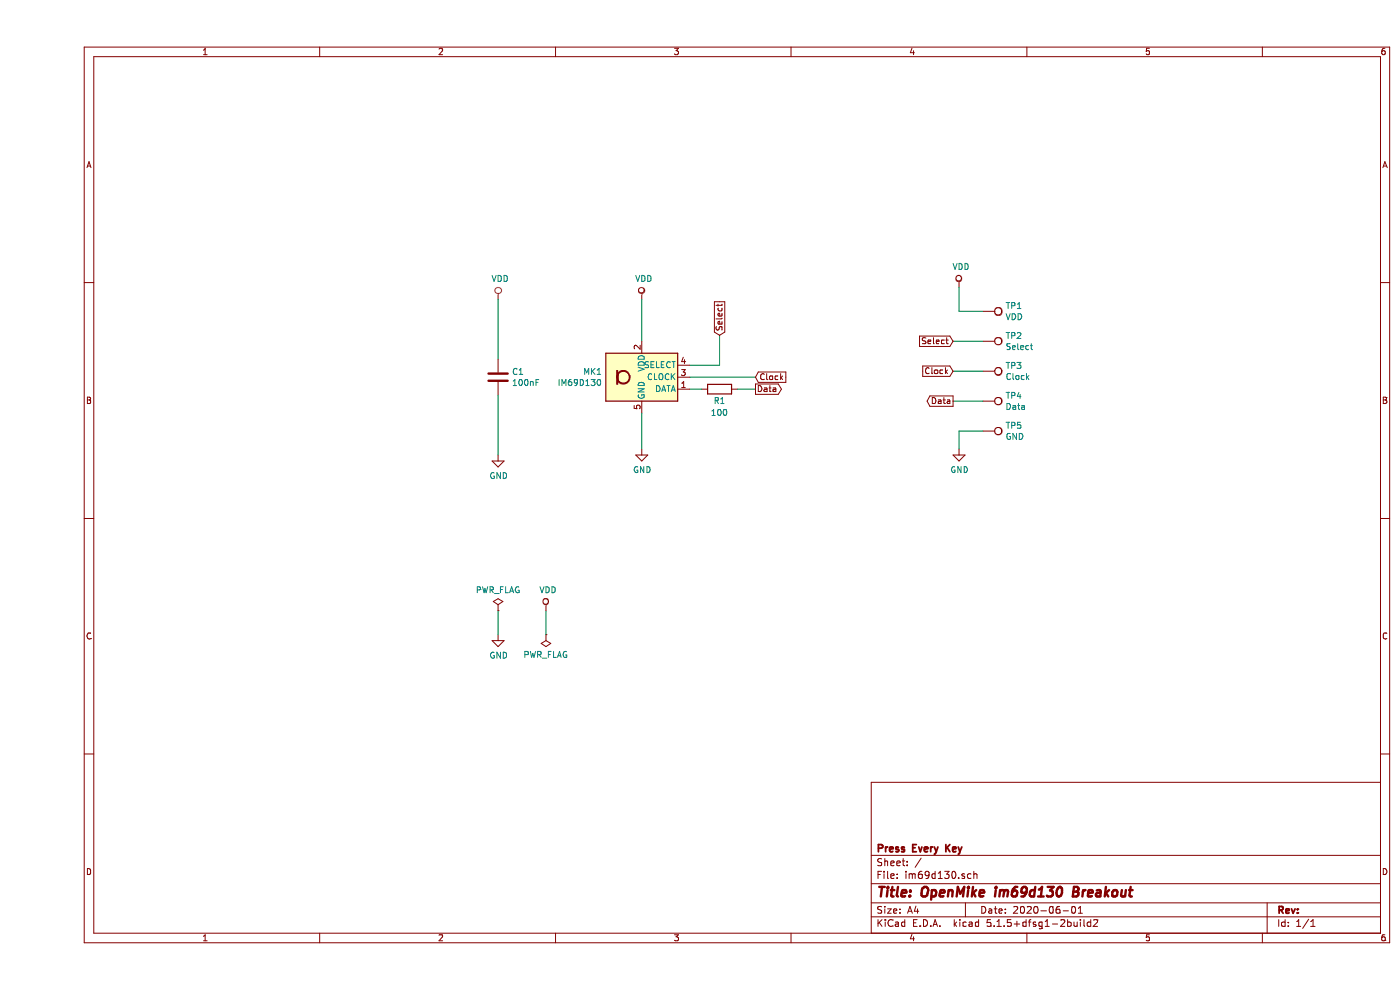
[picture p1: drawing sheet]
EESchema Schematic File Version 4
EELAYER 30 0
EELAYER END
$Descr A4 11693 8268
encoding utf-8
Sheet 1 1
Title "OpenMike im69d130 Breakout"
Date "2020-06-01"
Rev ""
Comp "Press Every Key "
Comment1 ""
Comment2 ""
Comment3 ""
Comment4 ""
$EndDescr
$Comp
L Sensor_Audio:IM69D130 MK1
U 1 1
P 5050 3150
F 0 "MK1" H 4721 3196 50  0000 R CNN
F 1 "IM69D130" H 4721 3105 50  0000 R CNN
F 2 "Sensor_Audio:Infineon_PG-LLGA-5-1" H 5750 2850 50  0001 C CIN
F 3 "https://www.infineon.com/dgdl/Infineon-IM69D130-DS-v01_00-EN.pdf?fileId=5546d462602a9dc801607a0e46511a2e" H 5050 3150 50  0001 C CNN
	1    5050 3150
	1    0    0    -1  
$EndComp
$Comp
L power:GND #PWR0101
U 1 1
P 5050 3750
F 0 "#PWR0101" H 5050 3500 50  0001 C CNN
F 1 "GND" H 5055 3577 50  0000 C CNN
F 2 "" H 5050 3750 50  0001 C CNN
F 3 "" H 5050 3750 50  0001 C CNN
	1    5050 3750
	1    0    0    -1  
$EndComp
$Comp
L power:VDD #PWR0102
U 1 1
P 5050 2500
F 0 "#PWR0102" H 5050 2350 50  0001 C CNN
F 1 "VDD" H 5067 2673 50  0000 C CNN
F 2 "" H 5050 2500 50  0001 C CNN
F 3 "" H 5050 2500 50  0001 C CNN
	1    5050 2500
	1    0    0    -1  
$EndComp
Wire Wire Line
	5050 2850 5050 2500
Wire Wire Line
	5050 3450 5050 3750
Text GLabel 6000 3250 2    50   Output ~ 0
Data
Text GLabel 6000 3150 2    50   Input ~ 0
Clock
Wire Wire Line
	6000 3150 5450 3150
Text GLabel 5700 2800 1    50   Input ~ 0
Select
Wire Wire Line
	5700 2800 5700 3050
Wire Wire Line
	5700 3050 5450 3050
$Comp
L Device:R R1
U 1 1
P 5700 3250
F 0 "R1" V 5600 3250 50  0000 C CNN
F 1 "100" V 5500 3250 50  0000 C CNN
F 2 "Resistor_SMD:R_0603_1608Metric_Pad1.05x0.95mm_HandSolder" V 5630 3250 50  0001 C CNN
F 3 "~" H 5700 3250 50  0001 C CNN
	1    5700 3250
	0    -1   -1   0   
$EndComp
Wire Wire Line
	5550 3250 5450 3250
Wire Wire Line
	5850 3250 6000 3250
$Comp
L Device:C C1
U 1 1
P 3850 3150
F 0 "C1" H 3965 3196 50  0000 L CNN
F 1 "100nF" H 3965 3105 50  0000 L CNN
F 2 "Capacitor_SMD:C_0603_1608Metric_Pad1.05x0.95mm_HandSolder" H 3888 3000 50  0001 C CNN
F 3 "~" H 3850 3150 50  0001 C CNN
	1    3850 3150
	1    0    0    -1  
$EndComp
$Comp
L power:GND #PWR0103
U 1 1
P 3850 3800
F 0 "#PWR0103" H 3850 3550 50  0001 C CNN
F 1 "GND" H 3855 3627 50  0000 C CNN
F 2 "" H 3850 3800 50  0001 C CNN
F 3 "" H 3850 3800 50  0001 C CNN
	1    3850 3800
	1    0    0    -1  
$EndComp
Wire Wire Line
	3850 3800 3850 3300
$Comp
L power:VDD #PWR0104
U 1 1
P 3850 2500
F 0 "#PWR0104" H 3850 2350 50  0001 C CNN
F 1 "VDD" H 3867 2673 50  0000 C CNN
F 2 "" H 3850 2500 50  0001 C CNN
F 3 "" H 3850 2500 50  0001 C CNN
	1    3850 2500
	1    0    0    -1  
$EndComp
Wire Wire Line
	3850 2500 3850 3000
$Comp
L Connector:TestPoint TP1
U 1 1
P 7900 2600
F 0 "TP1" V 7854 2788 50  0000 L CNN
F 1 "VDD" V 7945 2788 50  0000 L CNN
F 2 "TestPoint:TestPoint_Pad_D2.0mm" H 8100 2600 50  0001 C CNN
F 3 "~" H 8100 2600 50  0001 C CNN
	1    7900 2600
	0    1    1    0   
$EndComp
$Comp
L Connector:TestPoint TP2
U 1 1
P 7900 2850
F 0 "TP2" V 7854 3038 50  0000 L CNN
F 1 "Select" V 7945 3038 50  0000 L CNN
F 2 "TestPoint:TestPoint_Pad_D2.0mm" H 8100 2850 50  0001 C CNN
F 3 "~" H 8100 2850 50  0001 C CNN
	1    7900 2850
	0    1    1    0   
$EndComp
$Comp
L Connector:TestPoint TP3
U 1 1
P 7900 3100
F 0 "TP3" V 7854 3288 50  0000 L CNN
F 1 "Clock" V 7945 3288 50  0000 L CNN
F 2 "TestPoint:TestPoint_Pad_D2.0mm" H 8100 3100 50  0001 C CNN
F 3 "~" H 8100 3100 50  0001 C CNN
	1    7900 3100
	0    1    1    0   
$EndComp
$Comp
L Connector:TestPoint TP4
U 1 1
P 7900 3350
F 0 "TP4" V 7854 3538 50  0000 L CNN
F 1 "Data" V 7945 3538 50  0000 L CNN
F 2 "TestPoint:TestPoint_Pad_D2.0mm" H 8100 3350 50  0001 C CNN
F 3 "~" H 8100 3350 50  0001 C CNN
	1    7900 3350
	0    1    1    0   
$EndComp
$Comp
L Connector:TestPoint TP5
U 1 1
P 7900 3600
F 0 "TP5" V 7854 3788 50  0000 L CNN
F 1 "GND" V 7945 3788 50  0000 L CNN
F 2 "TestPoint:TestPoint_Pad_D2.0mm" H 8100 3600 50  0001 C CNN
F 3 "~" H 8100 3600 50  0001 C CNN
	1    7900 3600
	0    1    1    0   
$EndComp
$Comp
L power:GND #PWR0105
U 1 1
P 7700 3750
F 0 "#PWR0105" H 7700 3500 50  0001 C CNN
F 1 "GND" H 7705 3577 50  0000 C CNN
F 2 "" H 7700 3750 50  0001 C CNN
F 3 "" H 7700 3750 50  0001 C CNN
	1    7700 3750
	1    0    0    -1  
$EndComp
Wire Wire Line
	7700 3750 7700 3600
Wire Wire Line
	7700 3600 7900 3600
Text GLabel 7650 3350 0    50   Output ~ 0
Data
Wire Wire Line
	7650 3350 7900 3350
Text GLabel 7650 3100 0    50   Input ~ 0
Clock
Wire Wire Line
	7650 3100 7900 3100
Text GLabel 7650 2850 0    50   Input ~ 0
Select
Wire Wire Line
	7650 2850 7900 2850
$Comp
L power:VDD #PWR0106
U 1 1
P 7700 2400
F 0 "#PWR0106" H 7700 2250 50  0001 C CNN
F 1 "VDD" H 7717 2573 50  0000 C CNN
F 2 "" H 7700 2400 50  0001 C CNN
F 3 "" H 7700 2400 50  0001 C CNN
	1    7700 2400
	1    0    0    -1  
$EndComp
Wire Wire Line
	7700 2400 7700 2600
Wire Wire Line
	7700 2600 7900 2600
$Comp
L power:PWR_FLAG #FLG0101
U 1 1
P 3850 5100
F 0 "#FLG0101" H 3850 5175 50  0001 C CNN
F 1 "PWR_FLAG" H 3850 5273 50  0000 C CNN
F 2 "" H 3850 5100 50  0001 C CNN
F 3 "~" H 3850 5100 50  0001 C CNN
	1    3850 5100
	1    0    0    -1  
$EndComp
$Comp
L power:PWR_FLAG #FLG0102
U 1 1
P 4250 5300
F 0 "#FLG0102" H 4250 5375 50  0001 C CNN
F 1 "PWR_FLAG" H 4250 5473 50  0000 C CNN
F 2 "" H 4250 5300 50  0001 C CNN
F 3 "~" H 4250 5300 50  0001 C CNN
	1    4250 5300
	-1   0    0    1   
$EndComp
$Comp
L power:VDD #PWR0107
U 1 1
P 4250 5100
F 0 "#PWR0107" H 4250 4950 50  0001 C CNN
F 1 "VDD" H 4267 5273 50  0000 C CNN
F 2 "" H 4250 5100 50  0001 C CNN
F 3 "" H 4250 5100 50  0001 C CNN
	1    4250 5100
	1    0    0    -1  
$EndComp
Wire Wire Line
	4250 5100 4250 5300
$Comp
L power:GND #PWR0108
U 1 1
P 3850 5300
F 0 "#PWR0108" H 3850 5050 50  0001 C CNN
F 1 "GND" H 3855 5127 50  0000 C CNN
F 2 "" H 3850 5300 50  0001 C CNN
F 3 "" H 3850 5300 50  0001 C CNN
	1    3850 5300
	1    0    0    -1  
$EndComp
Wire Wire Line
	3850 5300 3850 5100
$EndSCHEMATC
